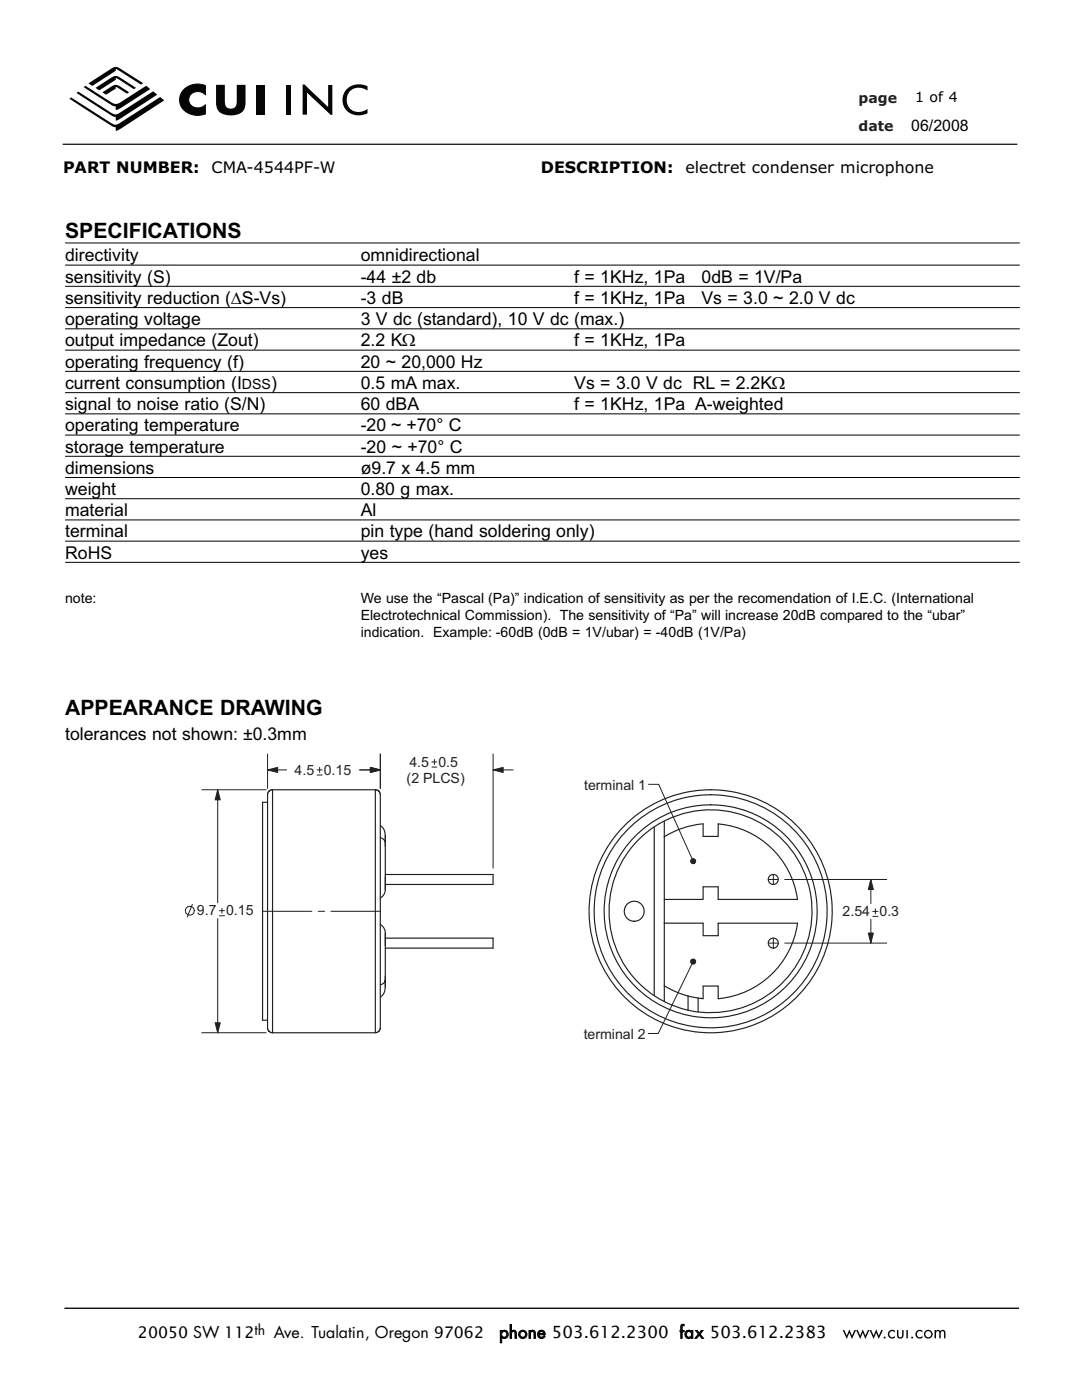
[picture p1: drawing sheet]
<svg xmlns="http://www.w3.org/2000/svg" width="216mm" height="279mm" viewBox="0 0 216 279" stroke-linecap="round" stroke-linejoin="round" font-family="sans-serif">
<g fill="#040503">
<path d="M20.4 18.4l1.3-.8a1.91 1.91 0 0 1 1.9-.5l2.2 1.3-.5 .3-2.2-1.4v.4l-1.9 1.2z"/>
<path d="M19.1 17.5l2.6-1.7a1.93 1.93 0 0 1 1.9-.5l3.5 2.2-.4 .3-3.6-2.2v.3l-3.3 2.1z"/>
<path d="M13.9 19.7l.3-.3 7.7 5a1.4 1.4 0 0 0 2.1 .1l8-5.1 .8 .6-8.9 5.8-.8 .3v-.7h-.2a40.5 40.5 0 0 1-6.1-3.8z"/>
<path d="M15.3 18.6l.3-.3 6.3 4a1.4 1.4 0 0 0 2.1 .2l6.6-4.3 .8 .7-7.5 4.9-.8 .3v-.8h-.2a38.6 38.6 0 0 1-5.9-3.6z"/>
<path d="M16.7 17.4l.3-.3 4.9 3.1a1.6 1.6 0 0 0 2.1 .2l5.2-3.3 .8 .7-6 3.8-.9 .3v-.7l-1-.3z"/>
<path d="M17.6 16.6l4.1-2.6a1.93 1.93 0 0 1 1.9-.5l5 3.1-.5 .3-5-3.1v.3l-4.7 3z"/>
<path d="M57.1 16.9h.9v6h-.9z"/>
<path d="M60.4 16.9h.4l4.7 4.5v-4.4h.8v5.9h-.3l-4.7-4.4v4.4h-.9z"/>
<path d="M69.2 17.7a3.7 3.7 0 0 1 4.1-.5v.9a2.47 2.47 0 0 0-3.4 .1 2.47 2.47 0 0 0 0 3.4 2.47 2.47 0 0 0 3.4 .1v.9a3.2 3.2 0 0 1-4-.4 3.2 3.2 0 0 1-.4-4z"/>
<path d="M36.8 17.7a4 4 0 0 1 4.2-.6v1.8a1.85 1.85 0 0 0-2.2-.5 1.85 1.85 0 0 0-1.1 2 1.97 1.97 0 0 0 3.3 .5v1.9a3.8 3.8 0 0 1-5.1-2.4 2.92 2.92 0 0 1 .9-2.7z"/>
</g>
<path d="M36.8 17.7a4 4 0 0 1 4.2-.6v1.8a1.85 1.85 0 0 0-2.2-.5 1.85 1.85 0 0 0-1.1 2 1.97 1.97 0 0 0 3.3 .5v1.9a3.8 3.8 0 0 1-5.1-2.4 2.92 2.92 0 0 1 .9-2.7z" fill="none" stroke="#040503" stroke-width=".2"/>
<g fill="#040503">
<path d="M43.1 16.9h1.8v3.2a1.25 1.25 0 0 0 1.2 1.6 1.25 1.25 0 0 0 1.1-1.6v-3.2h1.8v3.4a2.46 2.46 0 0 1-2.9 2.7 2.46 2.46 0 0 1-3-2.7z"/>
<path d="M51.2 16.9h1.7v6h-1.7z"/>
</g>
<path d="M12.5 28.8h190.5" fill="none" stroke="#231f20" stroke-width=".26"/>
<path d="M11.1 260.1h193.8v9.1h-193.8z" fill="#fff"/>
<path d="M168.1 265.4l.9 1.8 .5-1.2 .5 1.2 .8-1.8h-.3l-.5 1.2-.5-1.3-.5 1.3-.5-1.2zM170.8 265.4l.8 1.8 .6-1.2 .5 1.2 .8-1.8h-.3l-.5 1.2-.5-1.3-.6 1.3-.4-1.2zM173.5 265.4l.8 1.8 .5-1.2 .5 1.2 .9-1.8h-.3l-.5 1.2-.6-1.3-.5 1.3-.5-1.2zM176.3 266.9a.2 .2 0 0 0 .4 0 .2 .2 0 0 0-.4 0zM177.4 265.6a.88 .88 0 0 0 0 1.2 .88 .88 0 0 0 1.2 .2v-.4a.61 .61 0 0 1-.9 .1 .61 .61 0 0 1-.1-.9 .61 .61 0 0 1 1 .1v-.3l-.2-.1a.89 .89 0 0 0-1 .1zM179 265.4v1a.66 .66 0 0 0 .6 .7 .66 .66 0 0 0 .7-.7v-1h-.3v1.2l-.1 .2h-.5l-.1-1.4zM180.9 265.4v1.7h.2v-1.7zM181.8 266.9a.2 .2 0 0 0 .4 0 .2 .2 0 0 0-.4 0zM182.9 265.6a.88 .88 0 0 0 0 1.2 .88 .88 0 0 0 1.2 .2v-.4a.61 .61 0 0 1-.9 .1 .61 .61 0 0 1-.1-.9 .61 .61 0 0 1 1 .1v-.3l-.2-.1a.89 .89 0 0 0-1 .1zM184.3 266.3a.9 .9 0 0 0 1.8 0 .9 .9 0 0 0-1.8 0zM184.6 266.3a.61 .61 0 0 1 1.2 0 .61 .61 0 0 1-1.2 0zM186.5 265.4v1.7h.3l.1-1.3 .2-.1 .3 .2v1.2h.3l.1-1.4h.3l.3 .2v1.2h.3v-1a.56 .56 0 0 0-.4-.7 .56 .56 0 0 0-.7 .3l-.2-.3h-.4l-.2 .2v-.2z" fill="#000"/>
<path d="M12.8 261.1h190.5" fill="none" stroke="#000" stroke-width=".26"/>
<g fill="none" stroke="#000" stroke-width=".2">
<path d="M13 48.5h190.5M13 52.9h190.5M13 57.1h190.5M13 61.4h190.5M13 65.6h190.5M13 69.9h190.5M13 74.1h190.5M13 78.4h190.5M13 82.6h190.5M13 86.8h190.5M13 91.1h190.5M13 95.3h190.5"/>
<path d="M13 99.5h190.5M13 103.8h190.5M13 108h190.5M13 112.2h190.5"/>
</g>
<path d="M13 148.9h190.4v60.8h-190.4z" fill="#fff"/>
<g fill="none" stroke="#231f20" stroke-width=".23">
<path d="M54.4 157.6v48.5M54.4 157.6l-.7 .2-.3 .8v46.7l.3 .6 .7 .2M54.4 157.6h20.5M74.9 157.6v48.5M74.9 157.6l.6 .2 .4 .8-.1 46.9-.4 .4-.5 .2h-20.5M53.4 160.1h-1v43.5h1M75.9 164.7a2.61 2.61 0 0 1 1 2.7v.8a1.1 1.1 0 0 0-1-1M76.9 166.8v11l-.3 .7-.7 .7M76.9 174.5h21.5v2h-21.5M130.5 165v33.7M132.6 163.9v36M143.3 164.4a17.5 17.5 0 0 1 15.8 15.1h-15.8v-2.5h-3v2.5h-7.7"/>
<path d="M143.3 164.4v2.5h-3v-2.5a17.4 17.4 0 0 0-7.8 2.6M75.9 196.6a1.19 1.19 0 0 0 1-1v1.4M75.9 184.5l.7 .8 .3 .6v9.7M76.9 197a2.28 2.28 0 0 1-1 2M76.9 186.2v2.6M76.9 194.8v2.2M76.9 187.2h21.5v2h-21.5M132.6 196.7a18.3 18.3 0 0 0 4.7 2.1M132.6 199.9l2.6 1.1 2.1 .6M132.6 184.2h7.7v2.5h3v-2.5h15.8a17.5 17.5 0 0 1-15.8 15.1v-2.5h-3v2.5l-1-.1M137.3 198.8v2.8a20.3 20.3 0 0 0 24.4-24 20.3 20.3 0 0 0-32.1-11.9 20.3 20.3 0 0 0 2.8 34.1l.2 .1M137.3 198.8l2 .4"/>
<path d="M139.3 199.2v2.8"/>
<circle cx="154.3" cy="175.5" r="1"/>
<circle cx="126.5" cy="181.9" r="2"/>
<circle cx="141.8" cy="181.9" r="23.3"/>
<circle cx="141.8" cy="181.9" r="24.2"/>
<circle cx="141.8" cy="181.9" r="21.2"/>
<circle cx="154.3" cy="188.2" r="1"/>
</g>
<path d="M153.3 175.5h2M154.3 174.5v2M156.6 175.5h20.3M173.8 175.5v4.8M153.3 188.2h2M154.3 187.2v2M156.6 188.2h20.3M173.8 183.5v4.7M174.2 182.9h1M174.2 181.9h1M174.7 181.4v1" fill="none" stroke="#231f20" stroke-width=".2"/>
<path d="M173.8 175.5l.5 2h-1z" fill="#231f20"/>
<path d="M173.8 175.5l.5 2h-1z" fill="none" stroke="#231f20" stroke-width=".2"/>
<path d="M173.3 186.2h1l-.5 2z" fill="#231f20"/>
<path d="M52.4 181.9h9.8M63.5 181.9h1.3M66 181.9h9.9M138.3 191.9l-7 14.4h-1.9M173.3 186.2h1l-.5 2z" fill="none" stroke="#231f20" stroke-width=".2"/>
<path d="M138 191.5h.5l-.2 .4 .2-.4a.51 .51 0 0 1 .2 .7 .51 .51 0 0 1-.7 .1 .51 .51 0 0 1 0-.8z" fill-rule="evenodd" fill="#231f20"/>
<path d="M129.4 156.5h2l6.9 15.4M138 191.5h.5l-.2 .4 .2-.4a.51 .51 0 0 1 .2 .7 .51 .51 0 0 1-.7 .1 .51 .51 0 0 1 0-.8z" fill="none" stroke="#231f20" stroke-width=".2"/>
<path d="M137.9 171.5a.5 .5 0 0 1 .8 .1 .5 .5 0 0 1-.2 .7l-.2-.4 .2 .4a.5 .5 0 0 1-.6-.1 .5 .5 0 0 1 0-.7z" fill-rule="evenodd" fill="#231f20"/>
<g fill="none" stroke="#231f20" stroke-width=".2">
<path d="M40.3 157.6h12.8M43.4 157.6v22.6M53.4 153.7h3.8M53.4 150.5v6.8M63.3 154.7h1M63.3 153.7h1M63.8 153.1v1.1M71.7 153.7h4.2M75.9 150.5v6.8M86.2 153.1h1M86.2 152.1h1M86.7 151.6v1"/>
<path d="M98.4 153.7h4M98.4 150.5v22.8M137.9 171.5a.5 .5 0 0 1 .8 .1 .5 .5 0 0 1-.2 .7l-.2-.4 .2 .4a.5 .5 0 0 1-.6-.1 .5 .5 0 0 1 0-.7zM38.4 180.5l-1 2.5M43.4 183.3v22.8M43.8 182.8h1M43.8 181.7h1M44.3 181.3v1M40.3 206.1h12.8"/>
<circle cx="37.9" cy="181.8" r=".88"/>
</g>
<path d="M43.4 157.6l.5 2h-1z" fill="#231f20"/>
<path d="M43.4 157.6l.5 2h-1z" fill="none" stroke="#231f20" stroke-width=".2"/>
<path d="M42.9 204.1h1l-.5 2z" fill="#231f20"/>
<path d="M42.9 204.1h1l-.5 2z" fill="none" stroke="#231f20" stroke-width=".2"/>
<path d="M73.9 153.1l2 .6-2 .5z" fill="#231f20"/>
<path d="M73.9 153.1l2 .6-2 .5z" fill="none" stroke="#231f20" stroke-width=".2"/>
<path d="M53.4 153.7l2-.6v1.1z" fill="#231f20"/>
<path d="M53.4 153.7l2-.6v1.1z" fill="none" stroke="#231f20" stroke-width=".2"/>
<path d="M73.9 153.1l2 .6-2 .5z" fill="#231f20"/>
<path d="M73.9 153.1l2 .6-2 .5z" fill="none" stroke="#231f20" stroke-width=".2"/>
<path d="M98.4 153.7l2-.6v1.1z" fill="#231f20"/>
<path d="M98.4 153.7l2-.6v1.1z" fill="none" stroke="#231f20" stroke-width=".2"/>
<g font-size="4.2">
<text x="13" y="47.6">SPECIFICATIONS</text>
<text x="13" y="142.6">APPEARANCE DRAWING</text>
</g>
<g font-size="3.5">
<text x="13" y="52.2">directivity</text>
<text x="72" y="52.2">omnidirectional</text>
<text x="13" y="56.4">sensitivity (S)</text>
<text x="72" y="56.4">-44 ±2 db</text>
<text x="114.6" y="56.4">f = 1KHz, 1Pa</text>
<text x="140" y="56.4">0dB = 1V/Pa</text>
<text x="13" y="60.6">sensitivity reduction (ΔS-Vs)</text>
<text x="13" y="64.9">operating voltage</text>
<text x="72" y="64.9">3 V dc (standard), 10 V dc (max.)</text>
<text x="72" y="60.6">-3 dB</text>
<text x="114.6" y="60.6">f = 1KHz, 1Pa</text>
<text x="140" y="60.6">Vs = 3.0 ~ 2.0 V dc</text>
<text x="13" y="69.1">output impedance (Zout)</text>
<text x="72" y="69.1">2.2 KΩ</text>
<text x="114.6" y="69.1">f = 1KHz, 1Pa</text>
<text x="13" y="73.4">operating frequency (f)</text>
<text x="13" y="77.6">current consumption (I</text>
<text x="54.1" y="77.6">)</text>
<text x="72" y="73.4">20 ~ 20,000 Hz</text>
<text x="72" y="77.6">0.5 mA max.</text>
<text x="114.6" y="77.6">Vs = 3.0 V dc RL = 2.2KΩ</text>
<text x="13" y="81.9">signal to noise ratio (S/N)</text>
<text x="72" y="81.9">60 dBA</text>
<text x="114.6" y="81.9">f = 1KHz, 1Pa A-weighted</text>
<text x="13" y="86.1">operating temperature</text>
<text x="72" y="86.1">-20 ~ +70° C</text>
<text x="13" y="90.3">storage temperature</text>
<text x="13" y="94.6">dimensions</text>
<text x="72" y="94.6">ø9.7 x 4.5 mm</text>
<text x="72" y="90.3">-20 ~ +70° C</text>
<text x="13" y="98.8">weight</text>
<text x="72" y="98.8">0.80 g max.</text>
<text x="13" y="103">material</text>
<text x="13" y="107.3">terminal</text>
<text x="72" y="103">Al</text>
<text x="72" y="107.3">pin type (hand soldering only)</text>
<text x="13" y="111.5">RoHS</text>
<text x="72" y="111.5">yes</text>
<text x="13" y="147.7">tolerances not shown: ±0.3mm</text>
</g>
<text font-size="3.4" x="99.6" y="267.1">phone 503.612.2300 fax 503.612.2383</text>
<g font-size="3.2">
<text x="181.8" y="26.1">06/2008</text>
<text x="12.6" y="34.5">PART NUMBER:</text>
<text x="42.2" y="34.5">CMA-4544PF-W</text>
<text x="107.9" y="34.5">DESCRIPTION:</text>
<text x="136.8" y="34.5">electret condenser microphone</text>
<text x="27.5" y="267.1">20050 SW 112</text>
</g>
<g font-size="2.8" fill="#231f20">
<text x="171.3" y="20.5">page</text>
<text x="171.3" y="26.2">date</text>
<text x="58.8" y="154.6">4.5 0.15</text>
<text x="81.7" y="153">4.5</text>
<text x="87.5" y="153">0.5</text>
<text x="81.1" y="156.2">(2 PLCS)</text>
<text x="116.5" y="157.6">terminal 1</text>
<text x="39.3" y="182.7">9.7</text>
<text x="45.1" y="182.7">0.15</text>
<text x="168.1" y="182.8">2.54 0.3</text>
<text x="116.5" y="207.3">terminal 2</text>
</g>
<g font-size="2.8">
<text x="182.6" y="20.4">1 of 4</text>
<text x="48.3" y="77.6">DSS</text>
<text x="13" y="120.3">note:</text>
<text x="72" y="120.3">We use the “Pascal (Pa)” indication of sensitivity as per the recomendation of I.E.C. (International</text>
<text x="72" y="123.7">Electrotechnical Commission). The sensitivity of “Pa” will increase 20dB compared to the “ubar”</text>
<text x="72" y="127.1">indication. Example: -60dB (0dB = 1V/ubar) = -40dB (1V/Pa)</text>
<text x="50.8" y="266.4">th Ave. Tualatin, Oregon 97062</text>
</g>
</svg>
